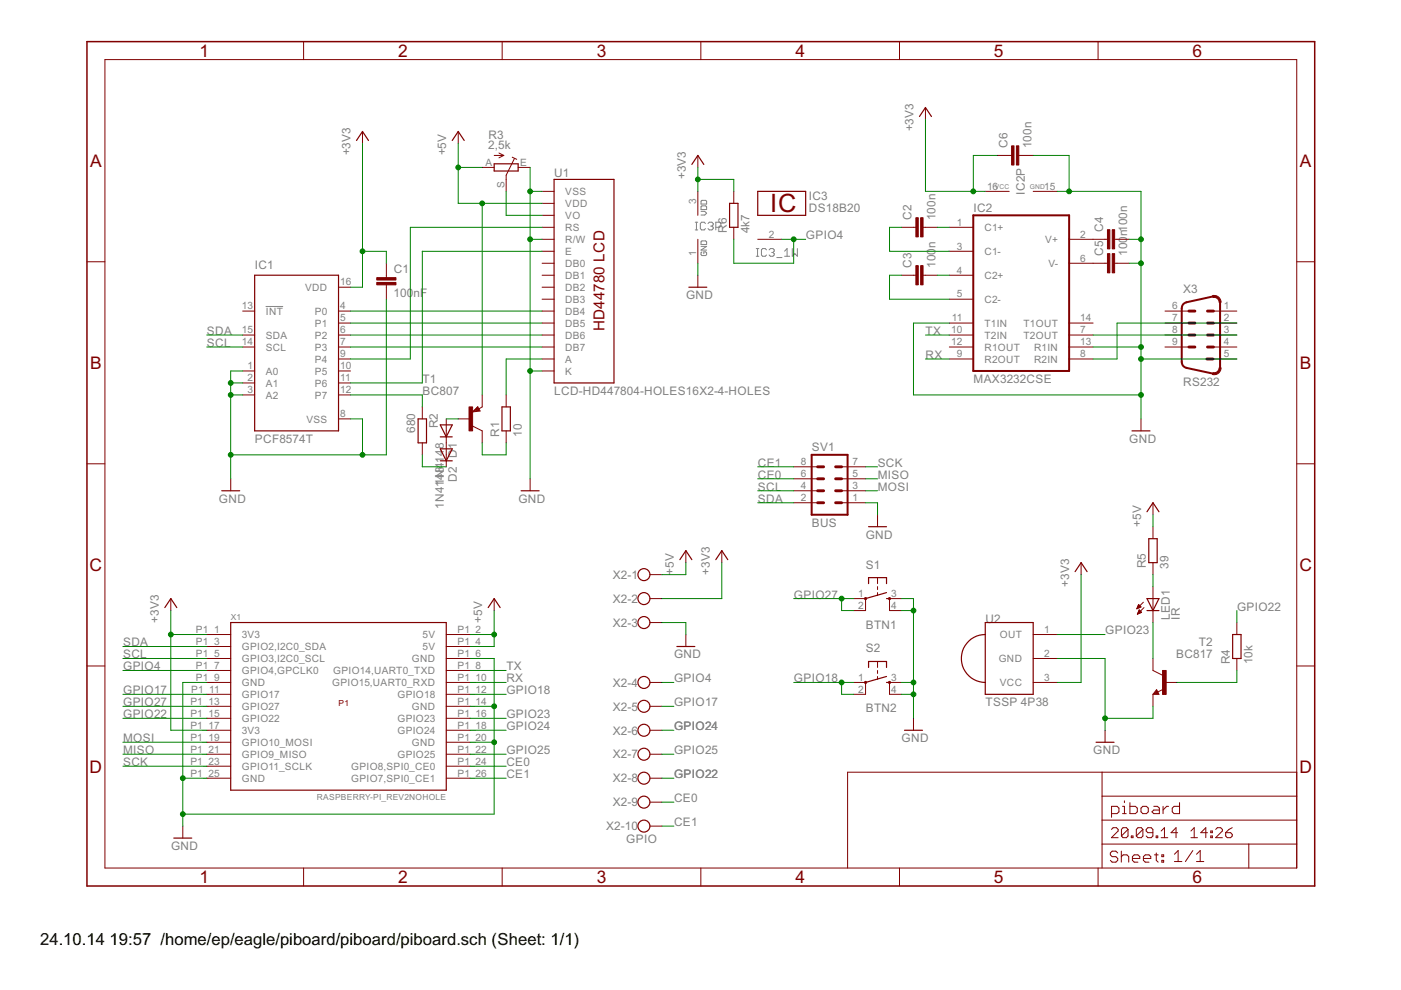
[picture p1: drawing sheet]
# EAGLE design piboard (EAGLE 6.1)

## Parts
C1  100nF  C-EUC0805  [C0805]
C2  100n  C-EUC0805  [C0805]
C3  100n  C-EUC0805  [C0805]
C4  100n  C-EUC0805  [C0805]
C5  100n  C-EUC0805  [C0805]
C6  100n  C-EUC0805  [C0805]
D1  1N4148  DIODE-SOD80C  [SOD80C]
D2  1N4148  DIODE-SOD80C  [SOD80C]
IC1  PCF8574T  [SO16W]
IC2  MAX3232CSE  [SO16]
IC3  DS18B20  [TO92-]
LED1  IR  LED5MM  [LED5MM]
R1  10  R-EU_R0805  [R0805]
R2  680  R-EU_R0805  [R0805]
R3  2,5k  TRIM_EU-2  [LI6]
R4  10k  R-EU_R0805  [R0805]
R5  39  R-EU_R0805  [R0805]
R6  4k7  R-EU_R0805  [R0805]
S1  BTN1  TAC_SWITCHPTH  [TACTILE-PTH]
S2  BTN2  TAC_SWITCHPTH  [TACTILE-PTH]
SV1  BUS  MA04-2  [MA04-2]
T1  BC807  BC807-16-PNP-SOT23-BEC  [SOT23-BEC]
T2  BC817  BC817-16-NPN-SOT23-BEC  [SOT23-BEC]
U1  LCD-HD447804-HOLES16X2-4-HOLES  [LCD-16X2-4HOLES]
U2  TSSP 4P38  PNA460XM  [PNA460XM]
X1  RASPBERRY-PI_REV2NOHOLE  [RASPBERRY-PI_REV2_NOHOLE]
X2  GPIO  AKL059-10  [RIA059-10]
X3  RS232  M09HP  [M09HP]

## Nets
+3V3: C1.1 C6.1 IC1.16(VDD) IC2.16(VCC) IC3.3 R6.2 U2.3(VCC) X1.P1_1(3V3) X1.P1_17(3V3) X2.2
+5V: R3.A R5.2 T1.E U1.2(VDD) X1.P1_2(5V) X1.P1_4(5V) X2.1
CE0: SV1.6 X1.P1_24(GPIO8,SPI0_CE0) X2.9
CE1: SV1.8 X1.P1_26(GPIO7,SPI0_CE1) X2.10
GND: C1.2 C4.2 C5.2 C6.2 IC1.1(A0) IC1.2(A1) IC1.3(A2) IC1.8(VSS) IC2.11(T1IN) IC2.13(R1IN) IC2.15(GND) IC3.1 R3.E S1.3 S1.4 S2.3 S2.4 SV1.1 T2.E U1.1(VSS) U1.5(R/W) U1.16(K) U2.2(GND) X1.P1_6(GND) X1.P1_9(GND) X1.P1_14(GND) X1.P1_20(GND) X1.P1_25(GND) X2.3 X3.5
GPIO4: IC3.2 R6.1 X1.P1_7(GPIO4,GPCLK0) X2.4
GPIO17: X1.P1_11(GPIO17) X2.5
GPIO18: S2.1 S2.2 X1.P1_12(GPIO18)
GPIO22: R4.2 X1.P1_15(GPIO22) X2.8
GPIO23: U2.1(OUT) X1.P1_16(GPIO23)
GPIO24: X1.P1_18(GPIO24) X2.6
GPIO25: X1.P1_22(GPIO25) X2.7
GPIO27: S1.1 S1.2 X1.P1_13(GPIO27)
MISO: SV1.5 X1.P1_21(GPIO9_MISO)
MOSI: SV1.3 X1.P1_19(GPIO10_MOSI)
N$1: R1.1 T1.C
N$2: IC1.9(P4) U1.4(RS)
N$3: IC1.4(P0) U1.11(DB4)
N$4: IC1.5(P1) U1.12(DB5)
N$5: IC1.6(P2) U1.13(DB6)
N$6: IC1.7(P3) U1.14(DB7)
N$7: IC1.11(P6) U1.6(E)
N$8: R1.2 U1.15(A)
N$9: IC1.12(P7) R2.1
N$10: D1.A T1.B
N$11: D1.C D2.A
N$12: D2.C R2.2
N$13: R3.S U1.3(VO)
N$14: C2.2 IC2.1(C1+)
N$15: C3.2 IC2.4(C2+)
N$16: C2.1 IC2.3(C1-)
N$17: C3.1 IC2.5(C2-)
N$18: IC2.7(T2OUT) X3.3
N$19: IC2.8(R2IN) X3.2
N$20: C4.1 IC2.2(V+)
N$21: C5.1 IC2.6(V-)
N$22: R4.1 T2.B
N$23: LED1.A R5.1
N$24: LED1.K(C) T2.C
RX: IC2.9(R2OUT) X1.P1_10(GPIO15,UART0_RXD)
SCK: SV1.7 X1.P1_23(GPIO11_SCLK)
SCL: IC1.14(SCL) SV1.4 X1.P1_5(GPIO3,I2C0_SCL)
SDA: IC1.15(SDA) SV1.2 X1.P1_3(GPIO2,I2C0_SDA)
TX: IC2.10(T2IN) X1.P1_8(GPIO14,UART0_TXD)
Unconnected: IC1.10(P5) IC1.13(!INT) IC2.12(R1OUT) IC2.14(T1OUT) U1.7(DB0) U1.8(DB1) U1.9(DB2) U1.10(DB3) X3.1 X3.4 X3.6 X3.7 X3.8 X3.9

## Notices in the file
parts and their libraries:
SparkFun_eagle5: Licensing: CC v3.0 Share-Alike You are welcome to use this library for commercial purposes.
